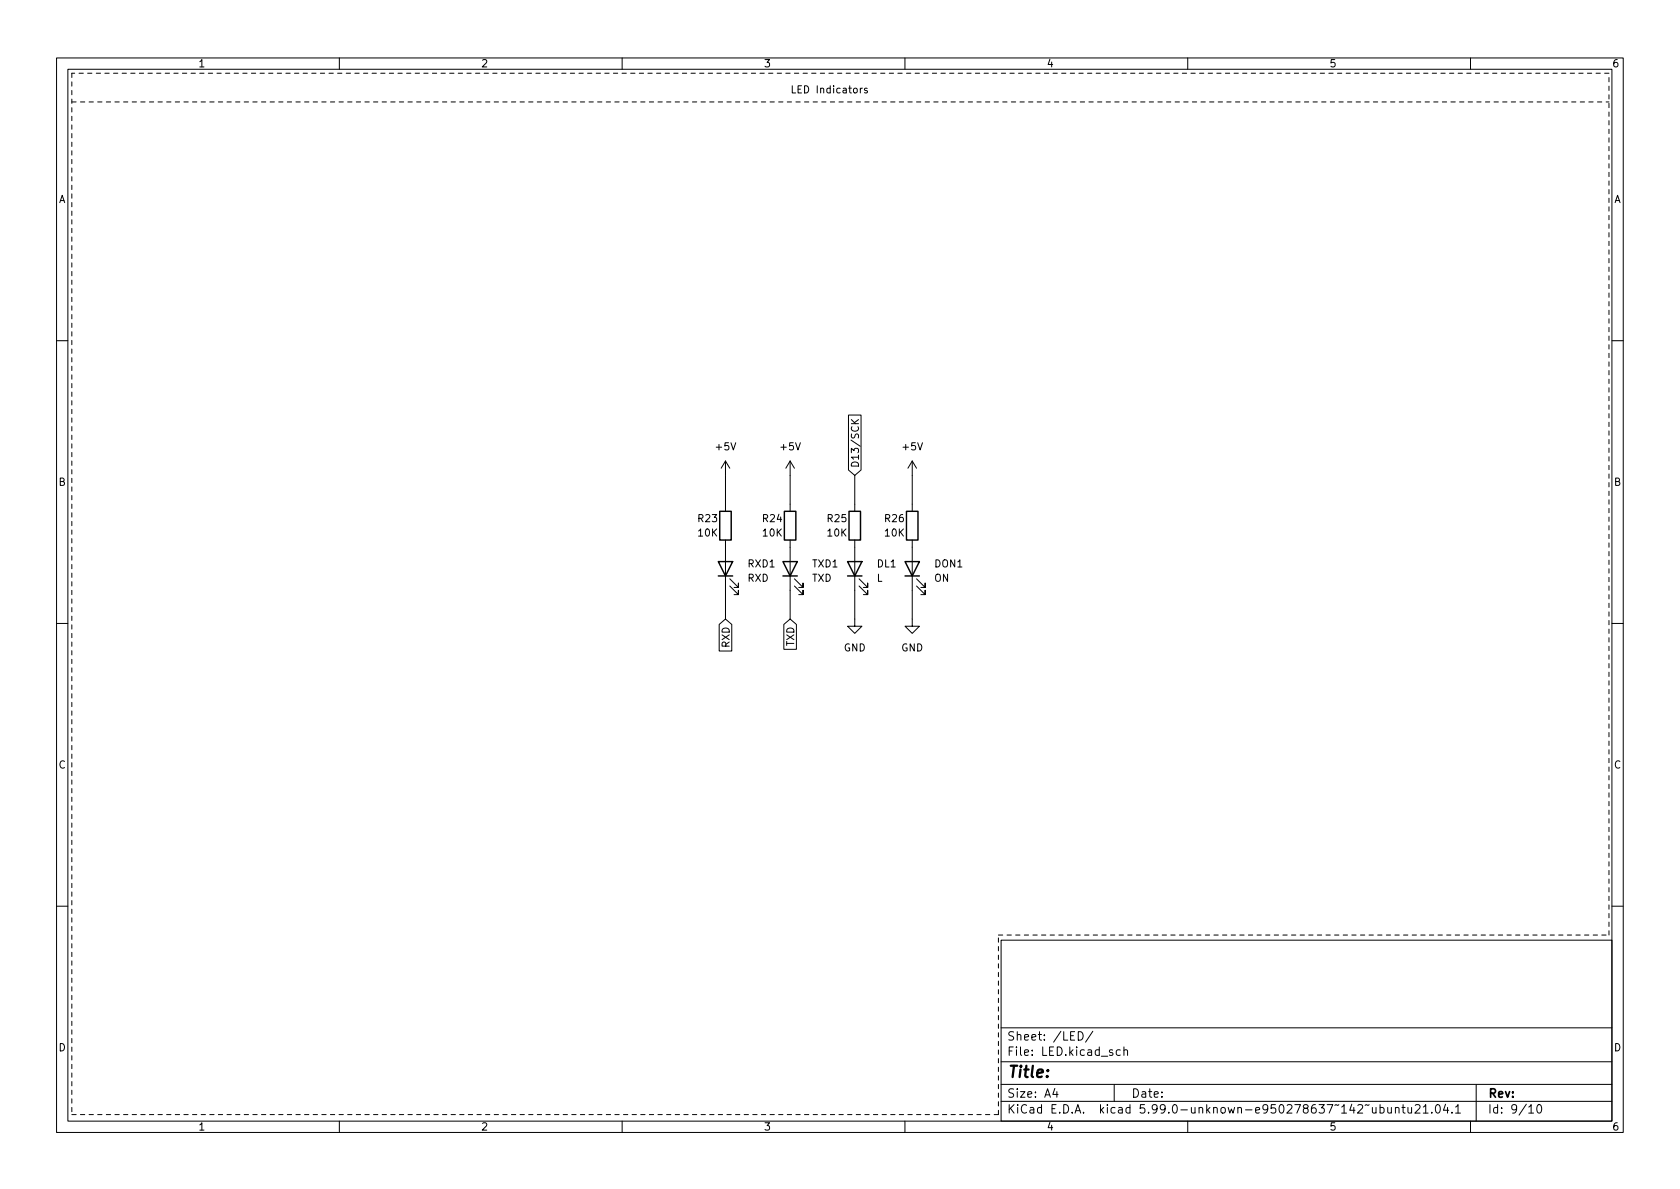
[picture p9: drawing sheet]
<svg xmlns="http://www.w3.org/2000/svg" width="297mm" height="210mm" viewBox="0 0 297 210" stroke-linecap="round" stroke-linejoin="round" font-family="sans-serif">
<g fill="none" stroke="#000" stroke-width=".18">
<path d="M10 10.2h277v190.1h-277zM12 12.2h273v186.1h-273zM60 10.2v2M110 10.2v2M152.1 15.6v.8M152.5 15.6l-.4 .2M153.3 15.7l-.3-.1-.2 .2 .1 .2 .4 .1v.3h-.5M160 10.2v2M210 10.2v2M260 10.2v2M10 60.2h2M150 73.4h2.2v9.7l-1.1 1-1.1-1z"/>
<path d="M150.5 74.2l.8 .7M151.8 74.2l-.7 .5M285 60.2h2M128.3 81.5l-.8 1.3M128.3 81.5v8.9M128.3 95.5v14M128.3 81.5l.7 1.3M139.7 81.5l-.8 1.3M139.7 81.5v8.9M139.7 95.5v14M139.7 81.5l.8 1.3M151.1 95.5v15.2h1.3l-1.3 1.3-1.2-1.3h1.2"/>
<path d="M151.1 84.1v6.3M161.3 95.5v15.2h1.3l-1.3 1.3-1.3-1.3h1.3M161.3 81.5v8.9M161.3 81.5l-.8 1.3M161.3 81.5l.8 1.3M10 110.2h2M127.2 110.4l1.1-.9 1.1 .9v4.7h-2.2zM129 103.6l1.6 1.6v-.8v.8h-.8M129 102.4l1.6 1.5v-.8v.8h-.8M138.6 110.4l1.1-.9 1.1 .9v4.4h-2.2zM140.5 103.6l1.5 1.6v-.8v.8h-.8M140.5 102.4l1.5 1.5v-.8v.8h-.8"/>
<path d="M151.9 103.6l1.5 1.6v-.8v.8h-.7M151.9 102.4l1.5 1.5v-.8v.8h-.7M162.1 103.6l1.5 1.6v-.8v.8h-.8M162.1 102.4l1.5 1.5v-.8v.8h-.8M285 110.2h2M10 160.2h2M177 166.3h108v32h-108zM285 160.2h2M60 198.3v2M110 198.3v2M160 198.3v2M177 194.8h108"/>
<path d="M177 191.8h108M177 187.8h108M177 181.8h108M186.5 192.5l-.4 1h1M186.9 193v1M190.6 182.4a.76 .76 0 0 1 .9 .8 .76 .76 0 0 1-.9 .7zM193.2 182.4l-1.3 1.9M197 191.8v3M198.1 185.7l-.5-.1-.2 .3v.4l.1 .3h.6M198.7 185.8l.2-.2 .4 .1 .1 .9M198.7 185.1v1.5M210 198.3v2"/>
<path d="M244 195.9l.4-.1 .3 .3v.4l-.1 .3h-.6M244 195.3v1.5M245.4 195.8v1h.4l.2-.1M246 195.8v1M246.7 196l.2-.2 .4 .1 .1 .9M246.7 195.8v1M247.9 195.8h.5M248.1 195.3v1.3l.3 .2M248.9 195.8l.1 1h.4l.2-.1M249.6 195.8v1M250.2 195.5l.6-.2 .2 .2 .1 .3-1 1h1M251.6 195.8l.5-.5v1.5"/>
<path d="M251.6 196.8h.9M253.1 196.7v.1M253.9 195.5l.2-.2a.8 .8 0 0 1 .6 .8 .8 .8 0 0 1-.6 .7l-.2-.1-.1-.4zM255.6 195.3l-.4 1h.9M255.9 195.8v1M256.7 196.7v.1M257.4 195.8l.4-.5v1.5M257.4 196.8h.8M260 198.3v2M261 191.8v6.5M270.3 195.8l.4-.5v1.5M270.3 196.8h.9"/>
<path d="M271.9 195.4l.2-.1a.81 .81 0 0 1 .6 .7 .81 .81 0 0 1-.3 .8h-.2a.81 .81 0 0 1-.6-.6 .81 .81 0 0 1 .3-.8z"/>
</g>
<path d="M127 99.3h2.5l-1.2 2.5zM127.3 90.4h2v5.1h-2zM138.4 99.3h2.6l-1.3 2.5zM138.7 90.4h2v5.1h-2zM149.9 99.3h2.5l-1.3 2.5zM150.1 90.4h2v5.1h-2zM160 99.3h2.6l-1.3 2.5zM160.3 90.4h2v5.1h-2zM127 101.8h2.5M138.4 101.8h2.6M149.9 101.8h2.5M160 101.8h2.6" fill="none" stroke="#000" stroke-width=".25"/>
<path d="M12.7 12.9v184.2M12.7 18h271.8M284.5 12.9h-271.8M176.5 165.3h108M284.5 165.3v-152.4M12.7 197.1h163.8M176.5 197.1v-31.8" fill="none" stroke="#000" stroke-width=".18" stroke-dasharray=".8 .8"/>
<text font-size="2.8" x="178" y="190.6">Title:</text>
<g font-size="2.1">
<text x="178" y="184">Sheet: /LED/</text>
<text x="178" y="186.7">File: LED.kicad_sch</text>
<text x="178" y="196.9">KiCad E.D.A. kicad 5.99.0-unknown-e950278637~142~ubuntu21.04.1</text>
<text x="178" y="194.1">Size: A4</text>
<text x="200" y="194.1">Date:</text>
<text x="263" y="194.1">Rev:</text>
<text x="263" y="196.9">Id: 9/10</text>
</g>
<g font-size="1.8">
<text x="35" y="11.9">1</text>
<text x="85" y="11.9">2</text>
<text x="135" y="11.9">3</text>
<text x="185" y="11.9">4</text>
<text x="235" y="11.9">5</text>
<text x="285" y="11.9">6</text>
<text x="139.7" y="16.5">LED Indicators</text>
<text x="10.3" y="35.9">A</text>
<text x="285.3" y="35.9">A</text>
<text x="126.7" y="79.6">+5V</text>
<text x="138.1" y="79.6">+5V</text>
<text x="151.9" y="82.8" transform="rotate(-90 151.9 82.8)">D13/SCK</text>
<text x="159.7" y="79.6">+5V</text>
<text x="10.3" y="85.9">B</text>
<text x="285.3" y="85.9">B</text>
<text x="123.5" y="92.3">R23</text>
<text x="123.5" y="94.9">10K</text>
<text x="134.9" y="92.3">R24</text>
<text x="134.9" y="94.9">10K</text>
<text x="146.4" y="92.3">R25</text>
<text x="146.4" y="94.9">10K</text>
<text x="156.5" y="92.3">R26</text>
<text x="156.5" y="94.9">10K</text>
<text x="132.3" y="100.3">RXD1</text>
<text x="143.7" y="100.3">TXD1</text>
<text x="155.1" y="100.3">DL1</text>
<text x="165.3" y="100.3">DON1</text>
<text x="132.2" y="102.9">RXD</text>
<text x="143.5" y="102.9">TXD</text>
<text x="155" y="102.9">L</text>
<text x="165.2" y="102.9">ON</text>
<text x="129" y="114.5" transform="rotate(-90 129 114.5)">RXD</text>
<text x="140.4" y="114.3" transform="rotate(-90 140.4 114.3)">TXD</text>
<text x="149.2" y="115.2">GND</text>
<text x="159.3" y="115.2">GND</text>
<text x="10.3" y="135.9">C</text>
<text x="285.3" y="135.9">C</text>
<text x="10.3" y="185.9">D</text>
<text x="285.3" y="185.9">D</text>
<text x="35" y="199.9">1</text>
<text x="85" y="199.9">2</text>
<text x="135" y="199.9">3</text>
<text x="185" y="199.9">4</text>
<text x="235" y="199.9">5</text>
<text x="285" y="199.9">6</text>
</g>
</svg>
